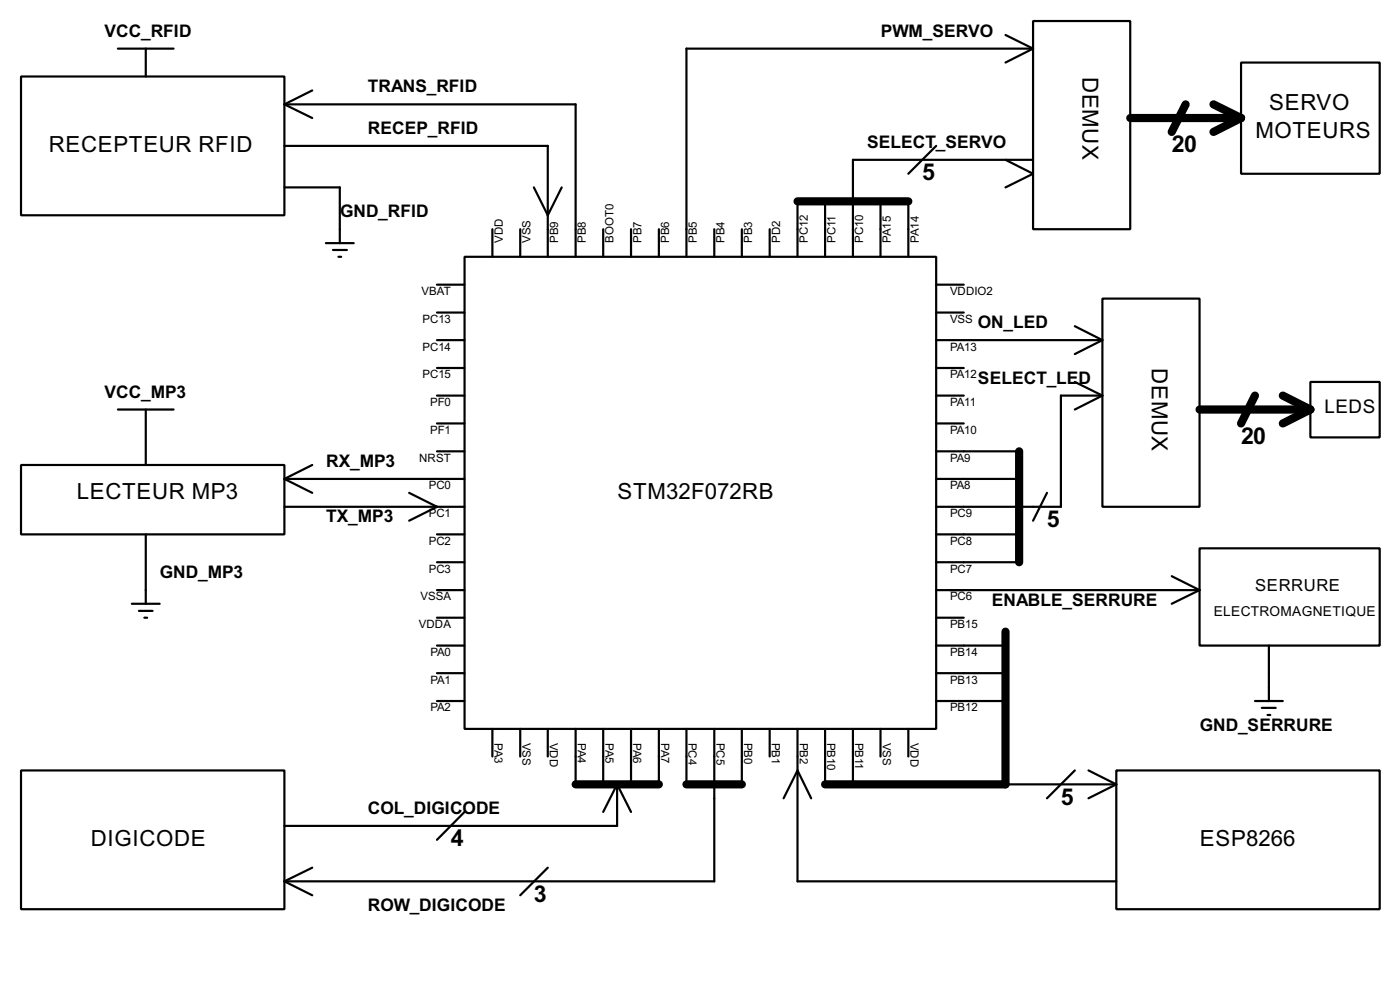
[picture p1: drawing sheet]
<svg xmlns="http://www.w3.org/2000/svg" width="256mm" height="180mm" viewBox="0 0 256 180" stroke-linecap="round" stroke-linejoin="round" font-family="sans-serif">
<g fill="none" stroke="#000" stroke-width=".4">
<path d="M3.9 14h48.2v25.4h-48.2zM21.6 8.9h10.2M26.7 8.9v5.1M52.1 19.1h53.4v27.9M52.1 19.1l5.1 2.5M57.2 16.6l-5.1 2.5M184.2 6.4l5.1 2.5M189.3 3.9h17.8v38.1h-17.8zM189.3 8.9h-63.5v38.1M189.3 8.9l-5.1 2.6M227.4 11.5h25.4v20.3h-25.4zM52.1 26.7h48.3v20.3"/>
<path d="M52.1 34.3h10.2v10.2M97.8 34.3l2.6 5.1 2.5-5.1M146.1 36.9v10.1M151.2 36.9v10.1M161.3 36.9v10.1M166.4 36.9v10.1M171.5 26.7l-5.1 5.1M184.2 29.3l5.1 2.5-5.1 2.5M189.3 29.3h-33v17.7M59.7 44.5h5.1M61 45.8h2.6M62 47h.5"/>
<path d="M80.1 52.1h5M80.1 57.2h5M85.1 47h86.4v86.4h-86.4zM90.2 42v5M95.3 42v5M110.5 42v5M115.6 42v5M120.7 42v5M130.9 42v5M135.9 42v5M141 42v5M171.5 52.1h5.1"/>
<path d="M171.5 57.2h5.1M196.9 59.7l5.1 2.6M202 54.7h17.8v38.1h-17.8zM21.6 75h10.2M26.7 75v10.1M80.1 62.3h5M80.1 67.4h5M80.1 72.4h5M80.1 77.5h5M171.5 62.3h30.5M171.5 67.4h5.1M171.5 72.4h5.1"/>
<path d="M171.5 77.5h5.1M196.9 69.9l5.1 2.5M202 72.4h-7.6v20.4h-22.9M202 62.3l-5.1 2.5M202 72.4l-5.1 2.6M240.1 69.9h12.7v10.2h-12.7zM3.9 85.1h48.2v12.7h-48.2zM26.7 97.8v12.7M52.1 87.7h33M52.1 92.8h33M52.1 87.7l5.1 2.5M57.2 85.1l-5.1 2.6"/>
<path d="M75 90.2l5.1 2.6-5.1 2.5M80.1 82.6h5M80.1 97.8h5M171.5 82.6h15.2M171.5 87.7h15.2M171.5 97.8h15.2M191.8 90.2l-2.5 5.1M24.2 110.5h5.1M25.5 111.8h2.5M26.5 113.1h.5M80.1 102.9h5M80.1 108h5"/>
<path d="M80.1 113.1h5M80.1 118.2h5M171.5 102.9h15.2M171.5 108h48.3M171.5 113.1h5.1M171.5 118.2h12.7M214.7 105.5l5.1 2.5M219.8 100.4h33v17.8h-33zM219.8 108l-5.1 2.5M232.5 118.2v10.1M80.1 123.2h5M80.1 128.3h5"/>
<path d="M90.2 133.4v5.1M95.3 133.4v5.1M100.4 133.4v5.1M105.5 133.4v10.2M110.5 133.4v10.2M115.6 133.4v10.2M120.7 133.4v10.2M125.8 133.4v10.2M130.9 133.4v27.9h-78.8M135.9 133.4v10.2M141 133.4v5.1M146.1 133.4v27.9h58.4"/>
<path d="M151.2 133.4v10.2M156.3 133.4v10.2M161.3 133.4v5.1M166.4 133.4v5.1M171.5 123.2h12.7M171.5 128.3h12.7M229.9 128.3h5.1M231.2 129.6h2.5M232.2 130.9h.5M3.9 141h48.2v25.4h-48.2zM57.2 158.8l-5.1 2.5M85.1 148.6l-5 5.1"/>
<path d="M100.4 158.8l-5.1 5.1M113.1 143.6v7.6h-61M113.1 143.6l-2.6 5M113.1 143.6l2.5 5M143.6 146.1l2.5-5.1 2.5 5.1M184.2 143.6h20.3M196.9 141l-5.1 5.1M199.4 141l5.1 2.6M204.5 141h48.3v25.4h-48.3zM204.5 143.6l-5.1 2.5M52.1 161.3l5.1 2.6"/>
</g>
<g fill="none" stroke="#000" stroke-width="1.5">
<path d="M217.2 19.1l-2.5 5.1M222.3 19.1l5.1 2.5M146.1 36.9h20.3M207.1 21.6h20.3M227.4 21.6l-5.1 2.6M219.8 75h20.3M229.9 72.4l-2.5 5.1M235 72.4l5.1 2.6M240.1 75l-5.1 2.5M186.7 82.6v20.3M184.2 115.6v28h-33M105.5 143.6h15.2"/>
<path d="M125.8 143.6h10.1"/>
</g>
<g font-size="4.8">
<text x="214.7" y="27.9">20</text>
<text x="169" y="33">5</text>
<text x="227.4" y="81.3">20</text>
<text x="191.8" y="96.5">5</text>
<text x="194.4" y="147.3">5</text>
<text x="82.6" y="154.9">4</text>
<text x="97.8" y="165.1">3</text>
</g>
<g font-size="4.6">
<text x="198.3" y="14.1" transform="rotate(90 198.3 14.1)">DEMUX</text>
<text x="232.5" y="20.2">SERVO</text>
<text x="9" y="27.8">RECEPTEUR RFID</text>
<text x="230" y="25.2">MOTEURS</text>
<text x="211" y="67.4" transform="rotate(90 211 67.4)">DEMUX</text>
<text x="14.1" y="91.3">LECTEUR MP3</text>
<text x="113.1" y="91.3">STM32F072RB</text>
<text x="16.6" y="154.8">DIGICODE</text>
<text x="219.8" y="154.8">ESP8266</text>
</g>
<text font-size="3.9" x="242.7" y="75.5">LEDS</text>
<g font-size="3.6">
<text x="19.2" y="6.7">VCC_RFID</text>
<text x="161.4" y="6.7">PWM_SERVO</text>
<text x="67.4" y="16.9">TRANS_RFID</text>
<text x="67.4" y="24.5">RECEP_RFID</text>
<text x="158.9" y="27">SELECT_SERVO</text>
<text x="62.3" y="39.7">GND_RFID</text>
<text x="179.2" y="60">ON_LED</text>
<text x="179.2" y="70.2">SELECT_LED</text>
<text x="19.2" y="72.8">VCC_MP3</text>
<text x="59.8" y="85.5">RX_MP3</text>
<text x="59.8" y="95.6">TX_MP3</text>
<text x="29.3" y="105.8">GND_MP3</text>
<text x="181.7" y="110.9">ENABLE_SERRURE</text>
<text x="219.8" y="133.7">GND_SERRURE</text>
<text x="67.4" y="149">COL_DIGICODE</text>
<text x="67.4" y="166.7">ROW_DIGICODE</text>
</g>
<text font-size="3.4" x="230" y="108.2">SERRURE</text>
<text font-size="2.8" x="222.3" y="112.8">ELECTROMAGNETIQUE</text>
<g font-size="2.4">
<text x="92.1" y="44.5" transform="rotate(-90 92.1 44.5)">VDD</text>
<text x="97.2" y="44.5" transform="rotate(-90 97.2 44.5)">VSS</text>
<text x="102.3" y="44.5" transform="rotate(-90 102.3 44.5)">PB9</text>
<text x="107.4" y="44.5" transform="rotate(-90 107.4 44.5)">PB8</text>
<text x="112.4" y="44.5" transform="rotate(-90 112.4 44.5)">BOOT0</text>
<text x="117.5" y="44.5" transform="rotate(-90 117.5 44.5)">PB7</text>
<text x="122.6" y="44.5" transform="rotate(-90 122.6 44.5)">PB6</text>
<text x="127.7" y="44.5" transform="rotate(-90 127.7 44.5)">PB5</text>
<text x="132.8" y="44.5" transform="rotate(-90 132.8 44.5)">PB4</text>
<text x="137.8" y="44.5" transform="rotate(-90 137.8 44.5)">PB3</text>
<text x="142.9" y="44.5" transform="rotate(-90 142.9 44.5)">PD2</text>
<text x="148" y="44.5" transform="rotate(-90 148 44.5)">PC12</text>
<text x="153.1" y="44.5" transform="rotate(-90 153.1 44.5)">PC11</text>
<text x="158.2" y="44.5" transform="rotate(-90 158.2 44.5)">PC10</text>
<text x="163.2" y="44.5" transform="rotate(-90 163.2 44.5)">PA15</text>
<text x="168.3" y="44.5" transform="rotate(-90 168.3 44.5)">PA14</text>
<text x="77.2" y="54">VBAT</text>
<text x="174" y="54">VDDIO2</text>
<text x="77.4" y="59.1">PC13</text>
<text x="174" y="59.1">VSS</text>
<text x="77.4" y="64.2">PC14</text>
<text x="174" y="64.2">PA13</text>
<text x="77.4" y="69.3">PC15</text>
<text x="174" y="69.3">PA12</text>
<text x="78.8" y="74.3">PF0</text>
<text x="174" y="74.3">PA11</text>
<text x="78.8" y="79.4">PF1</text>
<text x="174" y="79.4">PA10</text>
<text x="76.8" y="84.5">NRST</text>
<text x="78.5" y="89.6">PC0</text>
<text x="174" y="84.5">PA9</text>
<text x="174" y="89.6">PA8</text>
<text x="78.5" y="94.7">PC1</text>
<text x="174" y="94.7">PC9</text>
<text x="78.5" y="99.7">PC2</text>
<text x="174" y="99.7">PC8</text>
<text x="78.5" y="104.8">PC3</text>
<text x="174" y="104.8">PC7</text>
<text x="77" y="109.9">VSSA</text>
<text x="174" y="109.9">PC6</text>
<text x="76.7" y="115">VDDA</text>
<text x="174" y="115">PB15</text>
<text x="78.8" y="120.1">PA0</text>
<text x="78.8" y="125.1">PA1</text>
<text x="174" y="120.1">PB14</text>
<text x="174" y="125.1">PB13</text>
<text x="78.8" y="130.2">PA2</text>
<text x="174" y="130.2">PB12</text>
<text x="90.6" y="135.9" transform="rotate(90 90.6 135.9)">PA3</text>
<text x="95.7" y="135.9" transform="rotate(90 95.7 135.9)">VSS</text>
<text x="100.7" y="135.9" transform="rotate(90 100.7 135.9)">VDD</text>
<text x="105.9" y="135.9" transform="rotate(90 105.9 135.9)">PA4</text>
<text x="110.9" y="135.9" transform="rotate(90 110.9 135.9)">PA5</text>
<text x="116" y="135.9" transform="rotate(90 116 135.9)">PA6</text>
<text x="121.1" y="135.9" transform="rotate(90 121.1 135.9)">PA7</text>
<text x="126.1" y="135.9" transform="rotate(90 126.1 135.9)">PC4</text>
<text x="131.3" y="135.9" transform="rotate(90 131.3 135.9)">PC5</text>
<text x="136.3" y="135.9" transform="rotate(90 136.3 135.9)">PB0</text>
<text x="141.4" y="135.9" transform="rotate(90 141.4 135.9)">PB1</text>
<text x="146.5" y="135.9" transform="rotate(90 146.5 135.9)">PB2</text>
<text x="151.5" y="135.9" transform="rotate(90 151.5 135.9)">PB10</text>
<text x="156.7" y="135.9" transform="rotate(90 156.7 135.9)">PB11</text>
<text x="161.7" y="135.9" transform="rotate(90 161.7 135.9)">VSS</text>
<text x="166.8" y="135.9" transform="rotate(90 166.8 135.9)">VDD</text>
</g>
</svg>
